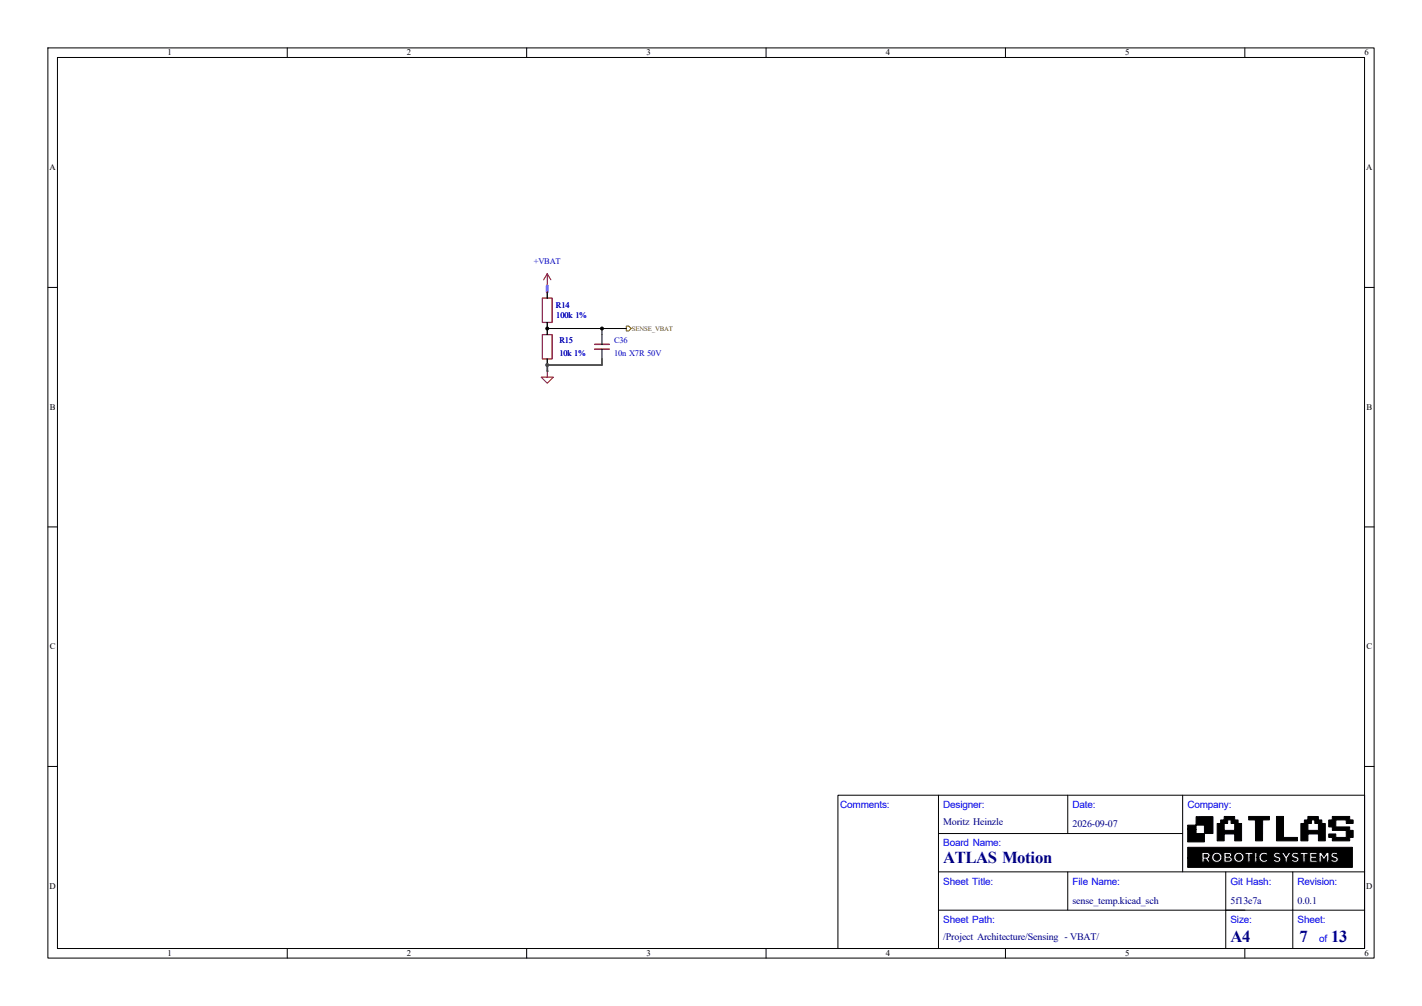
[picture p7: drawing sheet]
<svg xmlns="http://www.w3.org/2000/svg" width="297mm" height="210mm" viewBox="0 0 297 210" stroke-linecap="round" stroke-linejoin="round" font-family="sans-serif">
<g fill="none" stroke="#000" stroke-width=".21">
<path d="M10 10h277v190h-277zM12 12h273v186h-273zM60 10v2M110 10v2M160 10v2M210 10v2M260 10v2M114.3 59.7h.1M10 60h2M114.3 77.5h.1M114.3 61v1.2M114.3 67.3v2.6"/>
<path d="M114.3 74.9v1.3M114.3 68.6h16.5M125.7 68.6v3.3M125.7 72.9v2M285 60h2M10 110h2M285 110h2M10 160h2M175 166h110v32h-110zM196 174h51M196 166v32M223 166v8"/>
<path d="M247 166v16M285 160h2M60 198v2M110 198v2M160 198v2M196 190h89M196 182h89M210 198v2M223 182v8M256 182v16M260 198v2M270 182v16"/>
</g>
<g fill="#000" stroke="#000" stroke-width=".21">
<path d="M251.5 178.4h.5a.31 .31 0 0 1 .3 .4 .31 .31 0 0 1-.5 .1l-.3 .1zM248.1 172.3h1.7v-1.8h3.5v3.5h-1.7v1.8h-3.5v-2.7h1.7v.9h1.8v-1.7h-1.8v.8h-1.7zM256.1 178.4h.6l.1 .2-.7 .2zM256.1 179.1a.53 .53 0 0 1 .8 .4l-.8 .1zM254.2 171.9h1.5v1.4h2.2v-1.4h-.8v-.4a.44 .44 0 0 0-.2-.4 .44 .44 0 0 0-.5 .1v.7h-1.5l.1-.7h.7v-.8l2.2 .1v.7h.7v.7h.7v3.6h-1.4v-1.4h-2.2v1.4h-1.5zM260.8 170.4h4.3v.7l-1.4 .1v4.3h-1.5v-4.3h-1.4zM266.6 170.4h1.5v4.4h2.9v.7h-4.4zM271.7 171.9h1.5v1.4h2.2v-1.4h-.8v-.7h-.7v.7h-1.5v-.7h.8v-.8l2.2 .1v.7h.7v.7h.7v3.6h-1.4v-1.4h-2.2v1.4h-1.5zM277.5 171.2h.8v-.8h3.6v.8h.7v.7h-1.4v-.7h-2.2v1.4h2.9v.7h.7v1.5h-.7v.7h-3.6v-.7h-.8v-.7h1.5v.7h2.2v-1.4l-2.9-.1v-.7h-.8zM248.1 176.9h34.4v4.2h-34.4v-1.9h2.9l.1 .8h.4v-.7h.3l.5 .7h.2h.3l-.5-.7 .4-.4h.4v.2a1.08 1.08 0 0 0 1.1 .9 1.08 1.08 0 0 0 1-1h.4v1h.9a.59 .59 0 0 0 .8-.3 .59 .59 0 0 0-.3-.8h.7a1.07 1.07 0 0 0 1.4 1.1 1.07 1.07 0 0 0 .3-1.9h.6v.3h.6v1.6h.5v-1h1v1h.4v-1h.4a1.07 1.07 0 0 0 .7 1 1.07 1.07 0 0 0 1.2-.3h1.2a.95 .95 0 0 0 1.5-.3 1.42 1.42 0 0 0-1-.8v-.1a.54 .54 0 0 1 .7 0l.3-.3-.4-.2h.6l.3 .6a1.37 1.37 0 0 1 .4 1.4h.5v-.3h.8a.82 .82 0 0 0 1 .3 .82 .82 0 0 0 .5-1l-.8-.3-.2-.3 .3-.1 .5 .2 .2-.4h.3v.2l.6 .1v1.6h.5v-1h1v1h1.5v-.4h-1.1v-.4h1v-.2h.5v1h.5v-1.3l.5 .8 .6-.8v1.3h.5v-.3h.3a.79 .79 0 0 0 1.1 .3 .79 .79 0 0 0 .3-1l-.9-.5a.57 .57 0 0 1 .8 0l.3-.3a.8 .8 0 0 0-1-.3 .8 .8 0 0 0-.5 .8l.5 .4a.4 .4 0 0 1 .5 .4l-.4 .1-.4-.2-.3 .3h-.3v-1.8h-.5l-.6 .9-.5-.9h-.5v1.1h-.5v-.2h-1v-.4h1.1v-.5h-1.5v1.1h-1v-.6h.6v-.5h-1.7v.2h-.3a.77 .77 0 0 0-1-.1 .77 .77 0 0 0-.3 .9l.9 .5a.63 .63 0 0 1-.9 0l-.2 .3h-.8a1.43 1.43 0 0 1 .5-1.4l.2-.3-.5-.1-.5 .8-.4-.8h-1.3a.67 .67 0 0 0-.9 .6 .67 .67 0 0 0 .8 .7l.3 .2a.58 .58 0 0 1-.9 0l-.3 .3h-1.1l-.3-.3a.66 .66 0 0 1-.9 0 .66 .66 0 0 1 0-.9 .66 .66 0 0 1 1 0l.1-.3a1.08 1.08 0 0 0-1.1-.2 1.08 1.08 0 0 0-.7 1h-.4v-1.1h-.4v1.1h-1v-.6h.6v-.5h-1.7v.2h-.6a1.08 1.08 0 0 0-1.7 .8h-.6l.1-.2a.67 .67 0 0 0-.2-.7 .67 .67 0 0 0-.8 0l-.6-.1v1.1h-.4v-.2a1.09 1.09 0 0 0-1.1-.9 1.09 1.09 0 0 0-1 1l-.4-.1a.82 .82 0 0 0-1.1-.8h-.6v1.2h-2.9z"/>
<circle cx="114.3" cy="68.6" r=".3"/>
<circle cx="125.7" cy="68.6" r=".3"/>
<circle cx="254.2" cy="179" r=".63"/>
<circle cx="258.8" cy="179" r=".63"/>
</g>
<path d="M113.3 62.2h2v5.1h-2zM113.3 69.9h2v5h-2z" fill="none" stroke="#840000" stroke-width=".25"/>
<path d="M114.3 57.2l-.8 1.2M114.3 57.2l.8 1.2M114.3 57.2v2.5M114.3 77.5v1.2h1.3l-1.3 1.3-1.3-1.3h1.3" fill="none" stroke="#840000" stroke-width=".21"/>
<path d="M124.2 71.9h3.1M124.2 72.9h3.1" fill="none" stroke="#840000" stroke-width=".3"/>
<path d="M130.8 68.1h.5l.5 .5-.5 .5h-.5z" fill="none" stroke="#725600" stroke-width=".21"/>
<path d="M125.7 74.9v1.3h-11.4v1.3" fill="none" stroke="#484848" stroke-width=".38"/>
<path d="M114.3 59.7v1.3" fill="none" stroke="#f0f" stroke-width=".63"/>
<circle cx="114.3" cy="76.2" r=".32" fill="#484848" stroke="#484848" stroke-width=".21"/>
<g font-size="3.5" fill="#00007f">
<text x="197" y="180.1">ATLAS Motion</text>
<text x="257" y="196.6">A4</text>
<text x="271.4" y="196.6">7</text>
<text x="278" y="196.6">13</text>
</g>
<g font-size="2.1" fill="#00f">
<text x="175.5" y="168.7">Comments:</text>
<text x="197" y="168.7">Designer:</text>
<text x="224" y="168.7">Date:</text>
<text x="248" y="168.7">Company:</text>
<text x="197" y="176.7">Board Name:</text>
<text x="197" y="184.7">Sheet Title:</text>
<text x="224" y="184.7">File Name:</text>
<text x="257" y="184.7">Git Hash:</text>
<text x="271" y="184.7">Revision:</text>
<text x="197" y="192.7">Sheet Path:</text>
<text x="257" y="192.7">Size:</text>
<text x="271" y="192.7">Sheet:</text>
<text x="275.5" y="196.7">of</text>
</g>
<g font-size="2.1" fill="#00007f">
<text x="197" y="172.2">Moritz Heinzle</text>
<text x="224" y="172.7">2026-09-07</text>
<text x="224" y="188.7">sense_temp.kicad_sch</text>
<text x="257" y="188.7">5f13e7a</text>
<text x="271" y="188.7">0.0.1</text>
<text x="197" y="196.2">/Project Architecture/Sensing - VBAT/</text>
</g>
<g font-size="1.8">
<text x="35" y="11.6">1</text>
<text x="85" y="11.6">2</text>
<text x="135" y="11.6">3</text>
<text x="185" y="11.6">4</text>
<text x="235" y="11.6">5</text>
<text x="285" y="11.6">6</text>
<text x="10.3" y="35.6">A</text>
<text x="285.3" y="35.6">A</text>
<text x="10.4" y="85.6">B</text>
<text x="285.4" y="85.6">B</text>
<text x="10.4" y="135.6">C</text>
<text x="285.4" y="135.6">C</text>
<text x="10.3" y="185.6">D</text>
<text x="285.3" y="185.6">D</text>
<text x="35" y="199.6">1</text>
<text x="85" y="199.6">2</text>
<text x="135" y="199.6">3</text>
<text x="185" y="199.6">4</text>
<text x="235" y="199.6">5</text>
<text x="285" y="199.6">6</text>
</g>
<g font-size="1.8" fill="#0000c2">
<text x="111.5" y="55.2">+VBAT</text>
<text x="116.1" y="64.3">R14</text>
<text x="116.2" y="66.3">100k 1%</text>
<text x="116.8" y="71.7">R15</text>
<text x="128.3" y="71.7">C36</text>
<text x="116.8" y="74.2">10k 1%</text>
<text x="128.3" y="74.2">10n X7R 50V</text>
</g>
<text font-size="1.4" fill="#725600" x="132" y="69">SENSE_VBAT</text>
</svg>
